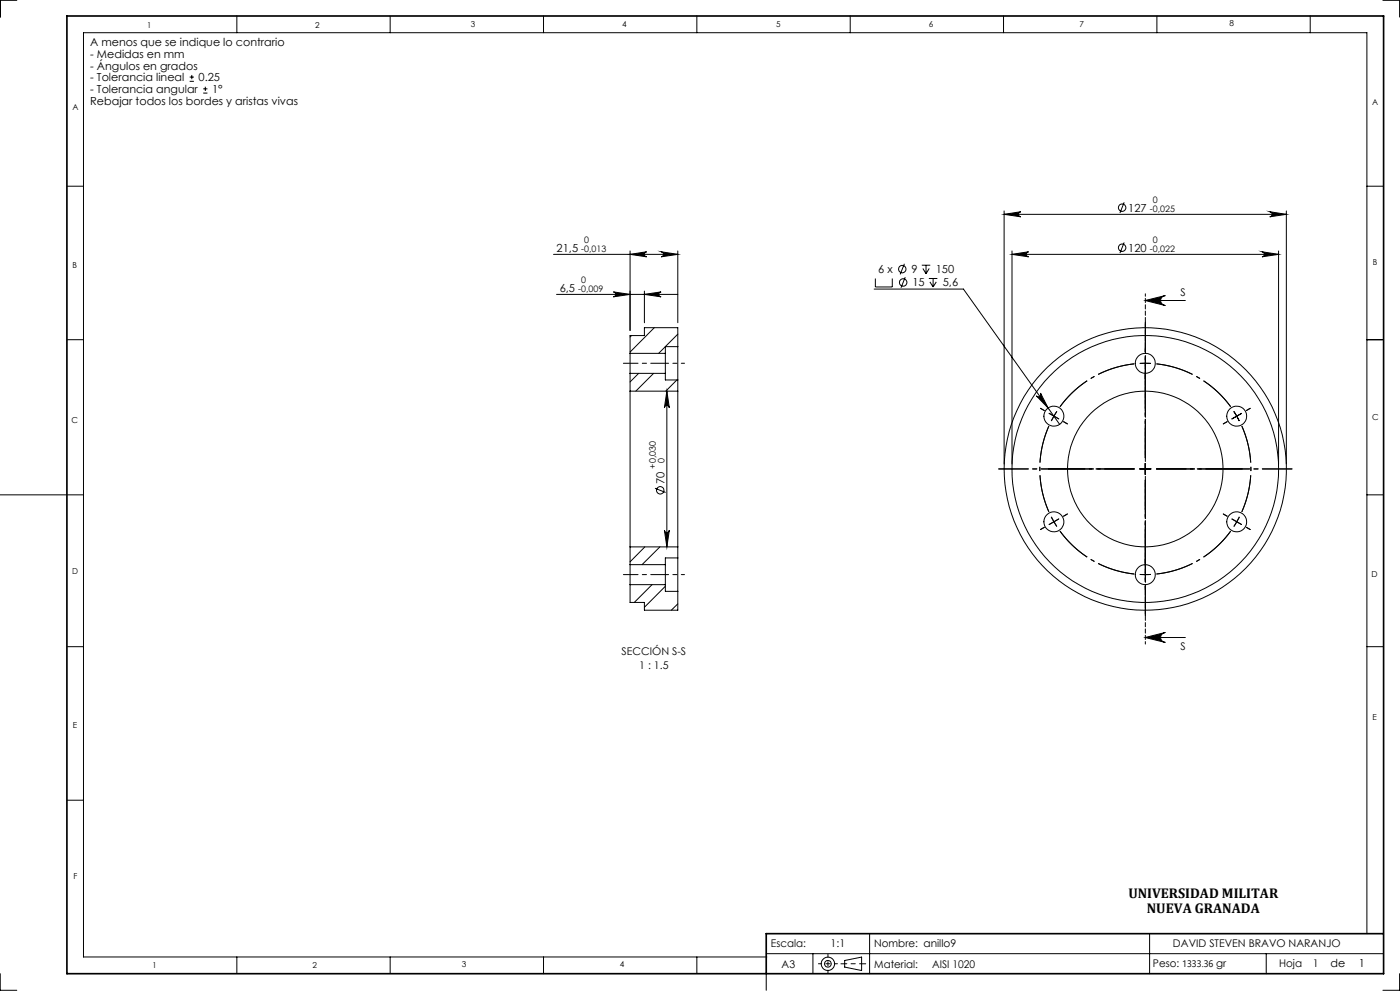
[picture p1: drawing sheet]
<svg xmlns="http://www.w3.org/2000/svg" width="420mm" height="297mm" viewBox="0 0 420 297" stroke-linecap="round" stroke-linejoin="round" font-family="sans-serif">
<g fill="none" stroke="#000" stroke-width=".3">
<path d="M5 .1h-4.9v5M71 4.8v5M117.1 4.8v5M163.1 4.8v5M209.1 4.8v5M255.1 4.8v5M301.1 4.8v5M347.1 4.8v5M393.1 4.8v5M414.9 .1h5v5M56.9 24.4h1.3M56.9 23.1h1.3"/>
<path d="M57.5 22.5v1.2M61 27.9h1.2M61 26.6h1.2M61.6 26v1.3M20.1 55.8h4.9M410.1 55.8h5M166.1 76.2h37.2M189 75.2v23.9M189 76.2l5-.7a.76 .76 0 0 0-.7 .7 .76 .76 0 0 0 .7 .8zM198.3 75.5l5 .7-5 .8a.76 .76 0 0 0 .7-.8 .76 .76 0 0 0-.7-.7zM203.3 75.2v21.5M271.3 79.1l-1.2 3.1"/>
<path d="M276.5 79.5h2.6M277.8 79.5v2.5M301.2 63.2v75.9M301.2 64.2h84.7M301.2 64.2l5-.7a.76 .76 0 0 0-.7 .7 .76 .76 0 0 0 .7 .8zM303.6 76.2l5-.7a.76 .76 0 0 0-.7 .7 .76 .76 0 0 0 .7 .8zM303.6 76.2h80M303.6 75.2v63.9M337.3 60.6l-1.3 3.2M337.3 72.7l-1.3 3.1M378.6 75.5l5 .7-5 .8a.76 .76 0 0 0 .7-.8 .76 .76 0 0 0-.7-.7zM380.9 63.5l5 .7-5 .8a.76 .76 0 0 0 .7-.8 .76 .76 0 0 0-.7-.7z"/>
<path d="M383.6 75.2v63.9M385.9 63.2v75.9M167 88.2h36.3M184 87.5l5 .7-5 .8a.74 .74 0 0 0 .7-.8 .74 .74 0 0 0-.7-.7zM193.3 87.2v9.5M193.3 88.2l5-.7a.74 .74 0 0 0-.7 .7 .74 .74 0 0 0 .7 .8zM196.3 98.2l-7.3 7.3M262.3 86.6h26.7l28.9 40.6M262.6 83.5v2.5h5.1v-2.5M271.6 83.1l-1.3 3.2M276.9 80.5l.9 1.5M278.7 83.5h2.5"/>
<path d="M278.8 80.5l-1 1.5M279 84.5l.9 1.5M279.9 83.5v2.5M280.9 84.5l-1 1.5M343.6 90.1l6-1.5a1.5 1.5 0 0 0-1.4 1.5 1.5 1.5 0 0 0 1.4 1.5zM343.6 90.1h12M20.1 101.8h4.9M189 117.2v46.7M189 105.9v6M189 111.9v5.3M189 117.2h14.3M189 105.9h10.6"/>
<path d="M189 111.9h10.6M189.4 100.6l-.4 .4M191.6 111.9l-2.6 2.6M196.1 111.9l-5.4 5.3M199.6 105.9v6M199.6 111.9v2h3.7M200.1 117.2v46.7M200.1 117.2l.7 5a.74 .74 0 0 0-.7-.7 .74 .74 0 0 0-.8 .7zM203.1 113.9l-3.4 3.3M203.3 100.2l-5.7 5.7M203.3 117.2v46.7M203.3 103.9v10"/>
<path d="M203.3 103.9v-5.7h-10v2.4h-4.3v5.3M203.3 113.9v3.3M203.3 103.9h-3.7v2M310.9 118.6a.75 .75 0 0 0 1 .2 .75 .75 0 0 0 .2-1l2.3 4.5zM410.1 101.8h5M343.6 138.9v3.3M370.1 123.3l.9 1.4M371 124.7l.8 1.5M371 124.7l-1.4 .9M372.5 123.9l-1.5 .8M.1 148.3h24.9M196.5 146.3l3.2 1.3"/>
<path d="M199.3 158.9a.74 .74 0 0 0 .8 .7 .74 .74 0 0 0 .7-.7l-.7 5zM341.9 140.5h3.4M410.1 148.3h5M189 169.2v6M189 175.2v5.3h4.3v2.4h10v-5.7M189 163.9v5.3M189 163.9h14.3M189 169.2h10.6M189 175.2h10.6M193.5 163.9l-4.5 4.5M195.6 175.2l-5.3 5.3M198 163.9l-5.4 5.3"/>
<path d="M199.6 175.7l-6.3 6.3M199.6 169.2v6M199.6 175.2v2h3.7M203.3 167.2v10M203.3 163.9v3.3M203.3 167.2h-3.7v2M20.1 193.8h4.9M203.3 181l-1.9 1.9M343.6 191.1l6-1.6a1.5 1.5 0 0 0-1.4 1.5 1.5 1.5 0 0 0 1.4 1.5zM343.6 191.1h12M410.1 193.8h5M20.1 239.8h4.9"/>
<path d="M260.9 279.8v12M344.9 279.8v12M410.1 279.8v-270h-385.1v277h205M.1 291.8v5h4.9M71 286.8v5M117.1 286.8v5M163.1 286.8v5M209.1 286.8v5M229.9 291.8v5M229.9 285.8h185M243.9 285.8v6M252.3 288.9h1.1"/>
<path d="M253.4 287.9l5.1-1.1v4.1l-5.1-1.1zM258.5 288.9h1.2M379.9 285.8v6M419.9 291.8v5h-5"/>
<circle cx="336.6" cy="62.2" r="1.12"/>
<circle cx="336.6" cy="74.2" r="1.11"/>
<circle cx="270.7" cy="80.6" r="1.11"/>
<circle cx="270.9" cy="84.7" r="1.12"/>
<circle cx="343.6" cy="108.9" r="3"/>
<circle cx="316.2" cy="124.7" r="3"/>
<circle cx="371" cy="124.7" r="3"/>
<circle cx="198.1" cy="146.9" r="1.11"/>
<circle cx="316.2" cy="156.4" r="3"/>
<circle cx="343.6" cy="140.6" r="42.3"/>
<circle cx="343.6" cy="140.6" r="23.3"/>
<circle cx="343.6" cy="140.5" r="40"/>
<circle cx="371" cy="156.4" r="2.99"/>
<circle cx="343.6" cy="172.2" r="3"/>
<circle cx="248.4" cy="288.9" r=".98"/>
<circle cx="248.4" cy="288.9" r="2"/>
</g>
<path d="M343.6 108.9h-1.7M343.6 108.9h1.7M316.2 124.7l-.8 1.5M316.2 124.7l.9-1.4M316.2 156.4l.9 1.4M316.2 156.4l-.8-1.5M371 156.4l.8-1.5M371 156.4l-.8 1.4M343.6 172.2h1.7M343.6 172.2h-1.7" fill="none" stroke="#000" stroke-width=".3" stroke-dasharray="15.2 1.3 1.3 1.3" stroke-linecap="butt"/>
<path d="M340.3 109a31.7 31.7 0 0 0-22.3 12.9M314.7 127.7a31.7 31.7 0 0 0 0 25.7M369.2 121.9a31.7 31.7 0 0 0-22.3-12.9M318 159.2a31.7 31.7 0 0 0 22.3 12.8M372.5 153.4a31.7 31.7 0 0 0 0-25.7M346.9 172a31.7 31.7 0 0 0 22.3-12.8" fill="none" stroke="#000" stroke-width=".3" stroke-dasharray="15.2 1.3 1.3 1.3" stroke-dashoffset="3.9" stroke-linecap="butt"/>
<g fill="none" stroke="#000" stroke-width=".3" stroke-dasharray="15.2 1.3 1.3 1.3">
<path d="M343.6 108.9v-1.7M343.6 108.9v1.6M343.6 105.5v-1.3M343.6 112.2v1.3M313.3 123l-1.2-.6M316.2 124.7l-1.5-.8M316.2 124.7l1.4 .8M319.1 126.4l1.1 .6M368.1 126.4l-1.1 .6M373.9 123l1.2-.6M313.3 158l-1.2 .7M316.2 156.4l-1.5 .8"/>
<path d="M316.2 156.4l1.4-.9M319.1 154.7l1.1-.7M343.6 140.5v-1.6M343.6 140.5h-1.7M343.6 140.5v1.7M343.6 140.5h1.7M368.1 154.7l-1.1-.7M371 156.4l1.5 .8M371 156.4l-1.4-.9M373.9 158l1.2 .7M343.6 172.2v1.7M343.6 172.2v-1.7"/>
<path d="M343.6 175.5v1.4M343.6 168.9v-1.4"/>
</g>
<path d="M343.6 137.2v-25.8M340.3 140.5h-25.8M343.6 143.9v25.7M346.9 140.5h25.8" fill="none" stroke="#000" stroke-width=".3" stroke-dasharray="15.2 1.3 1.3 1.3" stroke-dashoffset="4.3"/>
<path d="M343.6 137.2v-40.7M340.3 140.5h-40.7M343.6 143.9v40.6M346.9 140.5h40.7" fill="none" stroke="#000" stroke-width=".3" stroke-dasharray="15.2 1.3 1.3 1.3" stroke-dashoffset="6.3"/>
<path d="M343.6 88v105" fill="none" stroke="#000" stroke-width=".3" stroke-dasharray="1.3 .6" stroke-dashoffset=".5"/>
<path d="M187 108.9h12.6M187 172.2h12.6" fill="none" stroke="#000" stroke-width=".3" stroke-dasharray="15.2 1.3 1.3 1.3" stroke-dashoffset="10.8"/>
<path d="M199.6 108.9h5.8M199.6 172.2h5.8M245.5 288.8h5.7M248.4 286v5.7" fill="none" stroke="#000" stroke-width=".3" stroke-dasharray="15.2 1.3 1.3 1.3" stroke-dashoffset="14.3"/>
<path d="M258.5 288.8h-5.1" fill="none" stroke="#000" stroke-width=".3" stroke-dasharray="15.2 1.3 1.3 1.3" stroke-dashoffset="14.6"/>
<path d="M20.1 4.8h395v287h-395zM414.9 279.8h-185v12" fill="none" stroke="#000" stroke-width=".5"/>
<g fill="#000">
<path d="M189 76.2l5-.7a.76 .76 0 0 0-.7 .7 .76 .76 0 0 0 .7 .8zM198.3 75.5l5 .7-5 .8a.76 .76 0 0 0 .7-.8 .76 .76 0 0 0-.7-.7z"/>
<path d="M193.3 88.2l5-.7a.74 .74 0 0 0-.7 .7 .74 .74 0 0 0 .7 .8zM184 87.5l5 .7-5 .8a.74 .74 0 0 0 .7-.8 .74 .74 0 0 0-.7-.7z"/>
<path d="M343.6 90.1l6-1.5a1.5 1.5 0 0 0-1.4 1.5 1.5 1.5 0 0 0 1.4 1.5zM343.6 191.1l6-1.6a1.5 1.5 0 0 0-1.4 1.5 1.5 1.5 0 0 0 1.4 1.5z"/>
<path d="M310.9 118.6l3.5 3.7-2.3-4.5a.75 .75 0 0 1-.2 1 .75 .75 0 0 1-1-.2zM301.2 64.2l5-.7a.76 .76 0 0 0-.7 .7 .76 .76 0 0 0 .7 .8zM380.9 63.5l5 .7-5 .8a.76 .76 0 0 0 .7-.8 .76 .76 0 0 0-.7-.7zM303.6 76.2l5-.7a.76 .76 0 0 0-.7 .7 .76 .76 0 0 0 .7 .8zM378.6 75.5l5 .7-5 .8a.76 .76 0 0 0 .7-.8 .76 .76 0 0 0-.7-.7z"/>
<path d="M200.1 117.2l.7 5a.74 .74 0 0 0-.7-.7 .74 .74 0 0 0-.8 .7zM199.3 158.9a.74 .74 0 0 0 .8 .7 .74 .74 0 0 0 .7-.7l-.7 5z"/>
</g>
<g font-size="4.2">
<text x="338.5" y="269.2">UNIVERSIDAD MILITAR</text>
<text x="344" y="273.5">NUEVA GRANADA</text>
</g>
<g font-size="3.3">
<text x="27.1" y="13.9">A menos que se indique lo contrario</text>
<text x="27.1" y="17.4">- Medidas en mm</text>
<text x="27.1" y="20.9">- Ángulos en grados</text>
<text x="27.1" y="27.9">- Tolerancia angular</text>
<text x="27.1" y="24.4">- Tolerancia lineal</text>
<text x="59.6" y="24.4">0.25</text>
<text x="63.6" y="27.9">1°</text>
<text x="27.1" y="31.4">Rebajar todos los bordes y aristas vivas</text>
<text x="338.5" y="63.4">127</text>
<text x="167" y="75.5">21,5</text>
<text x="338.5" y="75.4">120</text>
<text x="263.5" y="81.9">6 x</text>
<text x="273.5" y="81.9">9</text>
<text x="280.7" y="81.9">150</text>
<text x="167.9" y="87.5">6,5</text>
<text x="273.7" y="85.9">15</text>
<text x="282.8" y="85.9">5,6</text>
<text x="199.3" y="145.1" transform="rotate(-90 199.3 145.1)">70</text>
<text x="399.1" y="289.8">de</text>
<text x="407.6" y="289.8">1</text>
</g>
<g font-size="3.2">
<text x="354.1" y="88.6">S</text>
<text x="186.5" y="196.4">SECCIÓN S-S</text>
<text x="354.1" y="194.7">S</text>
<text x="191.8" y="200.6">1 : 1.5</text>
<text x="231.3" y="283.8">Escala:</text>
<text x="249.2" y="283.8">1:1</text>
<text x="262.3" y="283.8">Nombre: anillo9</text>
<text x="351.9" y="283.8">DAVID STEVEN BRAVO NARANJO</text>
<text x="234.5" y="290">A3</text>
<text x="262.3" y="290">Material:</text>
<text x="279.7" y="290">AISI 1020</text>
<text x="345.9" y="289.7">Peso:</text>
<text x="383.7" y="289.8">Hoja</text>
<text x="393.8" y="289.8">1</text>
</g>
<text font-size="2.8" x="354.7" y="289.7">1333.36 gr</text>
<g font-size="2.7">
<text x="345" y="63.5">-0,025</text>
<text x="345.8" y="60.9">0</text>
<text x="174.4" y="75.5">-0,013</text>
<text x="175.3" y="72.9">0</text>
<text x="345" y="75.5">-0,022</text>
<text x="345.8" y="72.9">0</text>
<text x="173.4" y="87.5">-0,009</text>
<text x="174.3" y="84.9">0</text>
<text x="196.8" y="140.5" transform="rotate(-90 196.8 140.5)">+0,030</text>
<text x="199.3" y="138.9" transform="rotate(-90 199.3 138.9)">0</text>
</g>
<g font-size="2.5">
<text x="44.2" y="8.3">1</text>
<text x="94.5" y="8.3">2</text>
<text x="141.2" y="8.2">3</text>
<text x="186.6" y="8">4</text>
<text x="232.9" y="8">5</text>
<text x="278.6" y="8">6</text>
<text x="323.9" y="8">7</text>
<text x="368.9" y="7.9">8</text>
<text x="21.7" y="33">A</text>
<text x="411.7" y="31.5">A</text>
<text x="21.7" y="80.5">B</text>
<text x="411.9" y="79.5">B</text>
<text x="411.6" y="125.8">C</text>
<text x="21.4" y="126.9">C</text>
<text x="21.7" y="172.2">D</text>
<text x="411.4" y="172.8">D</text>
<text x="411.7" y="215.7">E</text>
<text x="21.9" y="218.1">E</text>
<text x="22" y="263.4">F</text>
<text x="45.8" y="290.1">1</text>
<text x="93.7" y="290">2</text>
<text x="138.6" y="289.9">3</text>
<text x="186" y="289.9">4</text>
</g>
</svg>
